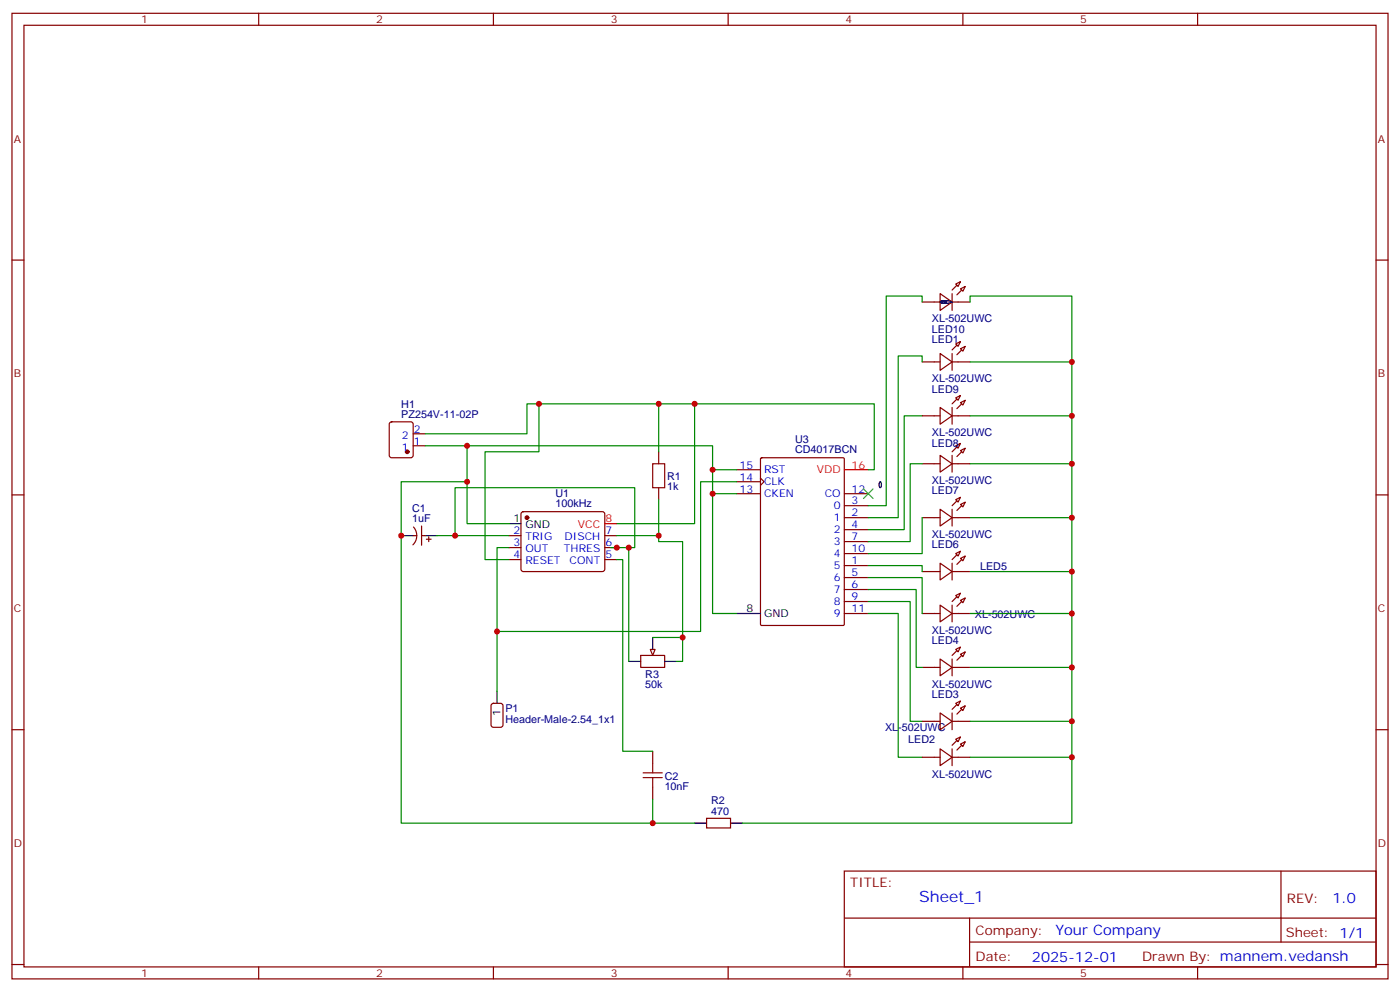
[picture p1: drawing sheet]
<svg xmlns="http://www.w3.org/2000/svg" width="412mm" height="292mm" viewBox="0 0 412 292" stroke-linecap="round" stroke-linejoin="round" font-family="sans-serif">
<g fill="none" stroke="#870000" stroke-width=".35">
<path d="M3.5 3.9h405.4v284.4h-405.4zM7.1 7.4h398.2v277.3h-398.2zM76.2 3.9v3.5M145.3 3.9v3.5M214.5 3.9v3.5M283.6 3.9v3.5M352.8 3.9v3.5M3.5 76.6h3.6M405.3 76.6h3.6M114.9 124.4l.5-.2h5.6l.7 .4v9.5l-.5 .6-5.8 .1-.7-.5v-9.4zM121.7 131.3h3.5M121.7 127.7h3.5"/>
<path d="M194 133v3.6M3.5 145.7h3.6M121.7 157.7h1.1M121.8 155.2a3.8 3.8 0 0 1-.2 5.2M124.2 157.7h1M124.2 154.9v5.6M125.6 158.8h1.4M126.3 158.1v1.4M149.9 157.7h3.6M153.7 150.9l.5-.2h23.2l.5 .2 .3 .5-.1 16.5-.7 .4-23.5-.1-.4-.6v-16.2zM178.2 157.7h3.5M194 143.6v3.5"/>
<path d="M405.3 145.7h3.6M149.9 161.3h3.6M149.9 164.8h3.6M178.2 161.3h3.5M178.2 164.8h3.5M188.7 193h7.1v3.5h-7.1zM3.5 214.9h3.6M144.9 207.3l.4-.2h2.2l.6 .4 .1 6-.5 .6-2.4 .1-.6-.5-.1-5.9zM405.3 214.9h3.6M192.3 221.2v3.6M192.3 231.8v3.5M208.1 241h7.1v2.8h-7.1z"/>
<path d="M248.7 256.5h156.6v28.2h-156.6zM377.3 256.5v20.9M248.7 270.4h156.5M285.6 277.4h119.6M285.6 270.4v14.1M3.5 284h3.6M76.2 284.7v3.6M145.3 284.7v3.6M214.5 284.7v3.6M283.6 284.7v3.6M352.8 284.7v3.6M405.3 284h3.6"/>
</g>
<g fill="#870000" stroke="#870000" stroke-width=".35">
<circle cx="155.2" cy="152.4" r=".53"/>
<circle cx="119.9" cy="133" r=".53"/>
</g>
<path d="M118.2 157.7h3.5M125.2 157.7h3.6M149.9 154.2h3.6M185.2 194.8h3.5M192.3 187.7v3.5M195.8 194.8h3.5M146.4 203.6v3.5M204.6 242.4h3.5M215.2 242.4h3.5" fill="none" stroke="#000" stroke-width=".35"/>
<path d="M178.2 154.2h3.5" fill="none" stroke="#f00" stroke-width=".35"/>
<path d="M192.3 136.6h3.5v7h-3.5zM189.4 229h5.7M189.4 227.6h5.7M192.3 224.8v2.8M192.3 229v2.8" fill="none" stroke="#a10000" stroke-width=".35"/>
<path d="M191.6 191.2h1.4l-.7 1.8z" fill="#f0f0f0" stroke="#870000" stroke-width=".35"/>
<g fill="none" stroke="#870000" stroke-width=".35">
<path d="M271.6 88.9h5.3M276.9 86.5l3.6 2.4-3.6 2.5zM280.5 86.5v4.9M280.5 88.9h5.3M281.5 83.6l1.4-.7-.7 1.4zM282.9 85.1l1.4-.8-.7 1.5zM271.6 106.6h5.3M276.9 120l3.6 2.4-3.6 2.5zM276.9 104.1l3.6 2.5-3.6 2.4zM280.5 104.1v4.9M280.5 120v4.9M280.5 106.6h5.3"/>
<path d="M281.5 117.2l1.4-.7-.7 1.4zM281.5 101.3l1.4-.7-.7 1.4zM282.9 118.6l1.4-.7-.7 1.4zM282.9 102.7l1.4-.7-.7 1.4zM217 138.3h7M224.1 135l.3-.2h24l.3 .2v48.8l-.2 .3-24.1 .1-.3-.2zM271.6 136.6h5.3M271.6 122.4h5.3M276.9 134.1l3.6 2.5-3.6 2.4zM280.5 134.1v4.9M280.5 136.6h5.3M280.5 122.4h5.3"/>
<path d="M281.5 131.3l1.4-.7-.7 1.4zM282.9 132.7l1.4-.7-.7 1.4zM217 145.4h7M217 141.9h7M224 140.8l1.1 1.1-1.1 1M248.7 152.4h7.1M248.7 148.9h7.1M248.7 156h7.1M248.7 159.5h7.1M248.7 145.4h7.1M271.6 152.4h5.3M276.9 150l3.6 2.4-3.6 2.5z"/>
<path d="M280.5 150v4.9M280.5 152.4h5.3M281.5 147.1l1.4-.7-.7 1.4zM282.9 148.6l1.4-.8-.7 1.5zM248.7 166.5h7.1M248.7 170.1h7.1M248.7 173.6h7.1M248.7 177.1h7.1M248.7 163h7.1M271.6 168.3h5.3M276.9 178.2l3.6 2.5-3.6 2.4zM276.9 165.8l3.6 2.5-3.6 2.5z"/>
<path d="M280.5 165.8v5M280.5 178.2v4.9M280.5 168.3h5.3M281.5 175.4l1.4-.7-.7 1.4zM281.5 163l1.4-.7-.7 1.4zM282.9 176.8l1.4-.7-.7 1.4zM282.9 164.4l1.4-.7-.7 1.4zM248.7 180.7h7.1M271.6 196.5h5.3M271.6 180.7h5.3M276.9 194.1l3.6 2.4-3.6 2.5zM280.5 194.1v4.9"/>
<path d="M280.5 196.5h5.3M280.5 180.7h5.3M281.5 191.2l1.4-.7-.7 1.4zM282.9 192.7l1.4-.8-.7 1.5zM271.6 212.4h5.3M276.9 209.9l3.6 2.5-3.6 2.5zM280.5 209.9v5M280.5 212.4h5.3M281.5 217.7l1.4-.7-.7 1.4zM281.5 207.1l1.4-.7-.7 1.4zM282.9 219.1l1.4-.7-.7 1.4zM282.9 208.5l1.4-.7-.7 1.4z"/>
<path d="M271.6 223h5.3M276.9 220.5l3.6 2.5-3.6 2.5zM280.5 223h5.3M280.5 220.5v5"/>
</g>
<g fill="#870000" stroke="#870000" stroke-width=".35">
<path d="M281.9 220.9l1.4-1.4z"/>
<path d="M280.5 219.5l1.4-1.4z"/>
<path d="M281.9 210.3l1.4-1.4z"/>
<path d="M280.5 208.9l1.4-1.4z"/>
<path d="M281.9 194.4l1.4-1.4z"/>
<path d="M280.5 193l1.4-1.4z"/>
<path d="M283.3 177.1l-1.4 1.4z"/>
<path d="M280.5 177.1l1.4-1.4z"/>
<path d="M281.9 166.2l1.4-1.4z"/>
<path d="M280.5 164.8l1.4-1.4z"/>
<path d="M281.9 150.3l1.4-1.4z"/>
<path d="M280.5 148.9l1.4-1.4z"/>
<path d="M281.9 134.4l1.4-1.4z"/>
<path d="M280.5 133l1.4-1.4z"/>
<path d="M283.3 118.9l-1.4 1.4z"/>
<path d="M280.5 118.9l1.4-1.4z"/>
<path d="M281.9 104.5l1.4-1.5z"/>
<path d="M280.5 103l1.4-1.4z"/>
<path d="M281.9 86.8l1.4-1.4z"/>
<path d="M281.9 84l-1.4 1.4z"/>
</g>
<path d="M277 88.8l.8-.2 .9 .3a1.28 1.28 0 0 1-1.8 0zM277 88.8a5.1 5.1 0 0 1 3.5 .1 4.6 4.6 0 0 1-3.6 0zM259.2 141.9h.1a1.28 1.28 0 0 1 0 1.7l-.4-.9zM217 180.7h7" fill="none" stroke="#000" stroke-width=".35"/>
<path d="M248.7 138.3h7.1" fill="none" stroke="#f00" stroke-width=".35"/>
<g fill="none" stroke="#008700" stroke-width=".35">
<path d="M271.6 88.9v-1.7h-10.5v61.7h-5.3M285.8 88.9v-1.7h29.9v155.2h-97M158.7 118.9v14.1h-15.8v31.8h7M194 118.9v14.1M204.6 118.9v35.3h-22.9M271.6 106.6v-1.8h-7v47.6h-8.8M285.8 106.6h29.9M125.2 127.7h30v-8.8h102.3v19.4h-1.7M125.2 131.3h84.7v49.4h7.1M137.6 131.3v22.9h12.3M209.9 138.3h7.1M271.6 122.4h-5.3v33.6h-10.5"/>
<path d="M271.6 136.6h-3.5v22.9h-12.3M285.8 122.4h29.9M285.8 136.6h29.9M128.8 157.7h21.1M134.1 157.7v-14.1h52.9v17.7h-7.1M137.6 141.9h-19.4v100.5h86.4M194 147.1v10.6h-12.3M194 157.7v1.8h7.1v35.3h-1.8M209.9 145.4h7.1M217 141.9h-10.6v44h-60v17.7M271.6 152.4v10.6h-15.8M285.8 152.4h29.9"/>
<path d="M149.9 161.3h-3.5v24.6M181.7 164.8h1.7v56.4h8.9M185.2 161.3v33.5M255.8 166.5h15.8v1.8M255.8 170.1h15.8v10.6M255.8 173.6h14.1v22.9h1.7M255.8 177.1h12.3v35.3h3.5M285.8 168.3h29.9M192.3 187.7h8.8M255.8 180.7h8.8v42.3h7M285.8 180.7h29.9M285.8 196.5h29.9"/>
<path d="M285.8 212.4h29.9M192.3 235.3v7.1M285.8 223h29.9"/>
</g>
<path d="M254.4 144l2.8 2.8M257.2 144l-2.8 2.8" fill="none" stroke="#3c3" stroke-width=".35"/>
<g fill="#c00">
<circle cx="209.9" cy="145.4" r=".88"/>
<circle cx="209.9" cy="138.3" r=".88"/>
<circle cx="146.4" cy="185.9" r=".88"/>
<circle cx="158.8" cy="118.9" r=".88"/>
<circle cx="137.6" cy="131.3" r=".88"/>
<circle cx="137.6" cy="141.9" r=".88"/>
<circle cx="118.2" cy="157.7" r=".88"/>
<circle cx="192.3" cy="242.4" r=".88"/>
<circle cx="134.1" cy="157.7" r=".88"/>
<circle cx="181.7" cy="161.3" r=".88"/>
<circle cx="204.6" cy="118.9" r=".88"/>
<circle cx="194" cy="118.9" r=".88"/>
<circle cx="194" cy="157.7" r=".88"/>
<circle cx="185.2" cy="161.3" r=".88"/>
<circle cx="315.7" cy="106.6" r=".88"/>
<circle cx="315.7" cy="122.4" r=".88"/>
<circle cx="315.7" cy="136.6" r=".88"/>
<circle cx="315.7" cy="152.4" r=".88"/>
<circle cx="315.7" cy="168.3" r=".88"/>
<circle cx="315.7" cy="180.7" r=".88"/>
<circle cx="315.7" cy="196.5" r=".88"/>
<circle cx="315.7" cy="212.4" r=".88"/>
<circle cx="315.7" cy="223" r=".88"/>
<circle cx="201.1" cy="187.7" r=".88"/>
</g>
<text font-size="4.6" fill="#00f" x="270.8" y="265.5">Sheet_1</text>
<g font-size="4.2" fill="#00f">
<text x="392.5" y="265.8">1.0</text>
<text x="310.9" y="275.3">Your Company</text>
<text x="304" y="283.1">2025-12-01</text>
</g>
<g font-size="3.9" fill="#800">
<text x="250.5" y="261.1">TITLE:</text>
<text x="379.1" y="265.8">REV:</text>
<text x="287.4" y="275.3">Company:</text>
<text x="378.7" y="275.9">Sheet: 1/1</text>
<text x="287.4" y="283">Date:</text>
<text x="336.4" y="283.1">Drawn By: mannem.vedansh</text>
</g>
<g font-size="3.2" fill="#800">
<text x="41.6" y="6.9">1</text>
<text x="110.8" y="6.9">2</text>
<text x="179.9" y="6.9">3</text>
<text x="249.1" y="6.9">4</text>
<text x="318.2" y="6.9">5</text>
<text x="4.1" y="42">A</text>
<text x="405.9" y="42">A</text>
<text x="4.1" y="111.2">B</text>
<text x="405.9" y="111.2">B</text>
<text x="4.1" y="180.3">C</text>
<text x="405.9" y="180.3">C</text>
<text x="4.1" y="249.4">D</text>
<text x="405.9" y="249.4">D</text>
<text x="41.6" y="287.7">1</text>
<text x="110.8" y="287.7">2</text>
<text x="179.9" y="287.7">3</text>
<text x="249.1" y="287.7">4</text>
<text x="318.2" y="287.7">5</text>
</g>
<g font-size="3.2" fill="#000080">
<text x="274.5" y="94.9">XL-502UWC</text>
<text x="274.5" y="100.9">LED1</text>
<text x="274.5" y="98">LED10</text>
<text x="274.5" y="112.6">XL-502UWC</text>
<text x="274.5" y="115.6">LED9</text>
<text x="118.2" y="123.2">PZ254V-11-02P</text>
<text x="118.2" y="120.1">H1</text>
<text x="234.2" y="130.5">U3</text>
<text x="274.5" y="128.4">XL-502UWC</text>
<text x="274.5" y="131.5">LED8</text>
<text x="234.2" y="133.5">CD4017BCN</text>
<text x="196.5" y="141.3">R1</text>
<text x="274.5" y="142.6">XL-502UWC</text>
<text x="163.6" y="149.4">100kHz</text>
<text x="163.6" y="146.4">U1</text>
<text x="196.5" y="144.4">1k</text>
<text x="274.5" y="145.6">LED7</text>
<text x="121.4" y="153.8">1uF</text>
<text x="121.4" y="150.8">C1</text>
<text x="274.5" y="158.4">XL-502UWC</text>
<text x="274.5" y="161.5">LED6</text>
<text x="288.7" y="167.8">LED5</text>
<text x="287.2" y="181.9">XL-502UWC</text>
<text x="274.5" y="186.7">XL-502UWC</text>
<text x="274.5" y="189.7">LED4</text>
<text x="190.1" y="202.7">50k</text>
<text x="190.1" y="199.6">R3</text>
<text x="274.5" y="202.5">XL-502UWC</text>
<text x="148.9" y="209.7">P1</text>
<text x="274.5" y="205.6">LED3</text>
<text x="148.9" y="212.8">Header-Male-2.54_1x1</text>
<text x="260.7" y="215.4">XL-502UWC</text>
<text x="267.5" y="218.9">LED2</text>
<text x="195.8" y="232.6">10nF</text>
<text x="195.8" y="229.6">C2</text>
<text x="274.5" y="229">XL-502UWC</text>
<text x="209.5" y="239.9">470</text>
<text x="209.5" y="236.9">R2</text>
</g>
<g font-size="3.2" fill="#00f">
<text x="118.4" y="129.2">2</text>
<text x="121.9" y="130.9">1</text>
<text x="121.9" y="127.4">2</text>
<text x="118.4" y="132.7">1</text>
<text x="217.9" y="138">15</text>
<text x="217.9" y="141.5">14</text>
<text x="225.1" y="139.4">RST</text>
<text x="225.1" y="142.9">CLK</text>
<text x="217.9" y="145">13</text>
<text x="225.1" y="146.4">CKEN</text>
<text x="242.9" y="146.4">CO</text>
<text x="245.6" y="150">0</text>
<text x="250.8" y="148.6">3</text>
<text x="250.8" y="145">12</text>
<text x="245.6" y="153.5">1</text>
<text x="250.8" y="152.1">2</text>
<text x="250.8" y="155.6">4</text>
<text x="151.3" y="157.4">2</text>
<text x="151.3" y="160.9">3</text>
<text x="154.8" y="159.1">TRIG</text>
<text x="166.3" y="159.1">DISCH</text>
<text x="178.3" y="160.9">6</text>
<text x="178.3" y="157.4">7</text>
<text x="245.6" y="157">2</text>
<text x="245.6" y="160.5">3</text>
<text x="250.8" y="159.1">7</text>
<text x="151.3" y="164.4">4</text>
<text x="154.8" y="162.7">OUT</text>
<text x="154.8" y="166.2">RESET</text>
<text x="166.1" y="162.7">THRES</text>
<text x="167.8" y="166.2">CONT</text>
<text x="178.3" y="164.4">5</text>
<text x="245.6" y="167.6">5</text>
<text x="245.6" y="164.1">4</text>
<text x="250.8" y="166.2">1</text>
<text x="250.8" y="162.7">10</text>
<text x="245.6" y="171.1">6</text>
<text x="250.8" y="169.7">5</text>
<text x="250.8" y="173.2">6</text>
<text x="245.6" y="174.7">7</text>
<text x="245.6" y="178.2">8</text>
<text x="250.8" y="176.8">9</text>
<text x="245.6" y="181.7">9</text>
<text x="250.8" y="180.3">11</text>
</g>
<g font-size="3.2" fill="#f00">
<text x="250.8" y="138">16</text>
<text x="240.6" y="139.4">VDD</text>
<text x="170.2" y="155.6">VCC</text>
<text x="178.3" y="153.8">8</text>
</g>
<g font-size="3.2">
<text x="151.3" y="153.8">1</text>
<text x="154.8" y="155.6">GND</text>
<text x="219.9" y="180.3">8</text>
<text x="225.1" y="181.7">GND</text>
<text x="147.5" y="210.9" transform="rotate(-90 147.5 210.9)">1</text>
</g>
</svg>
